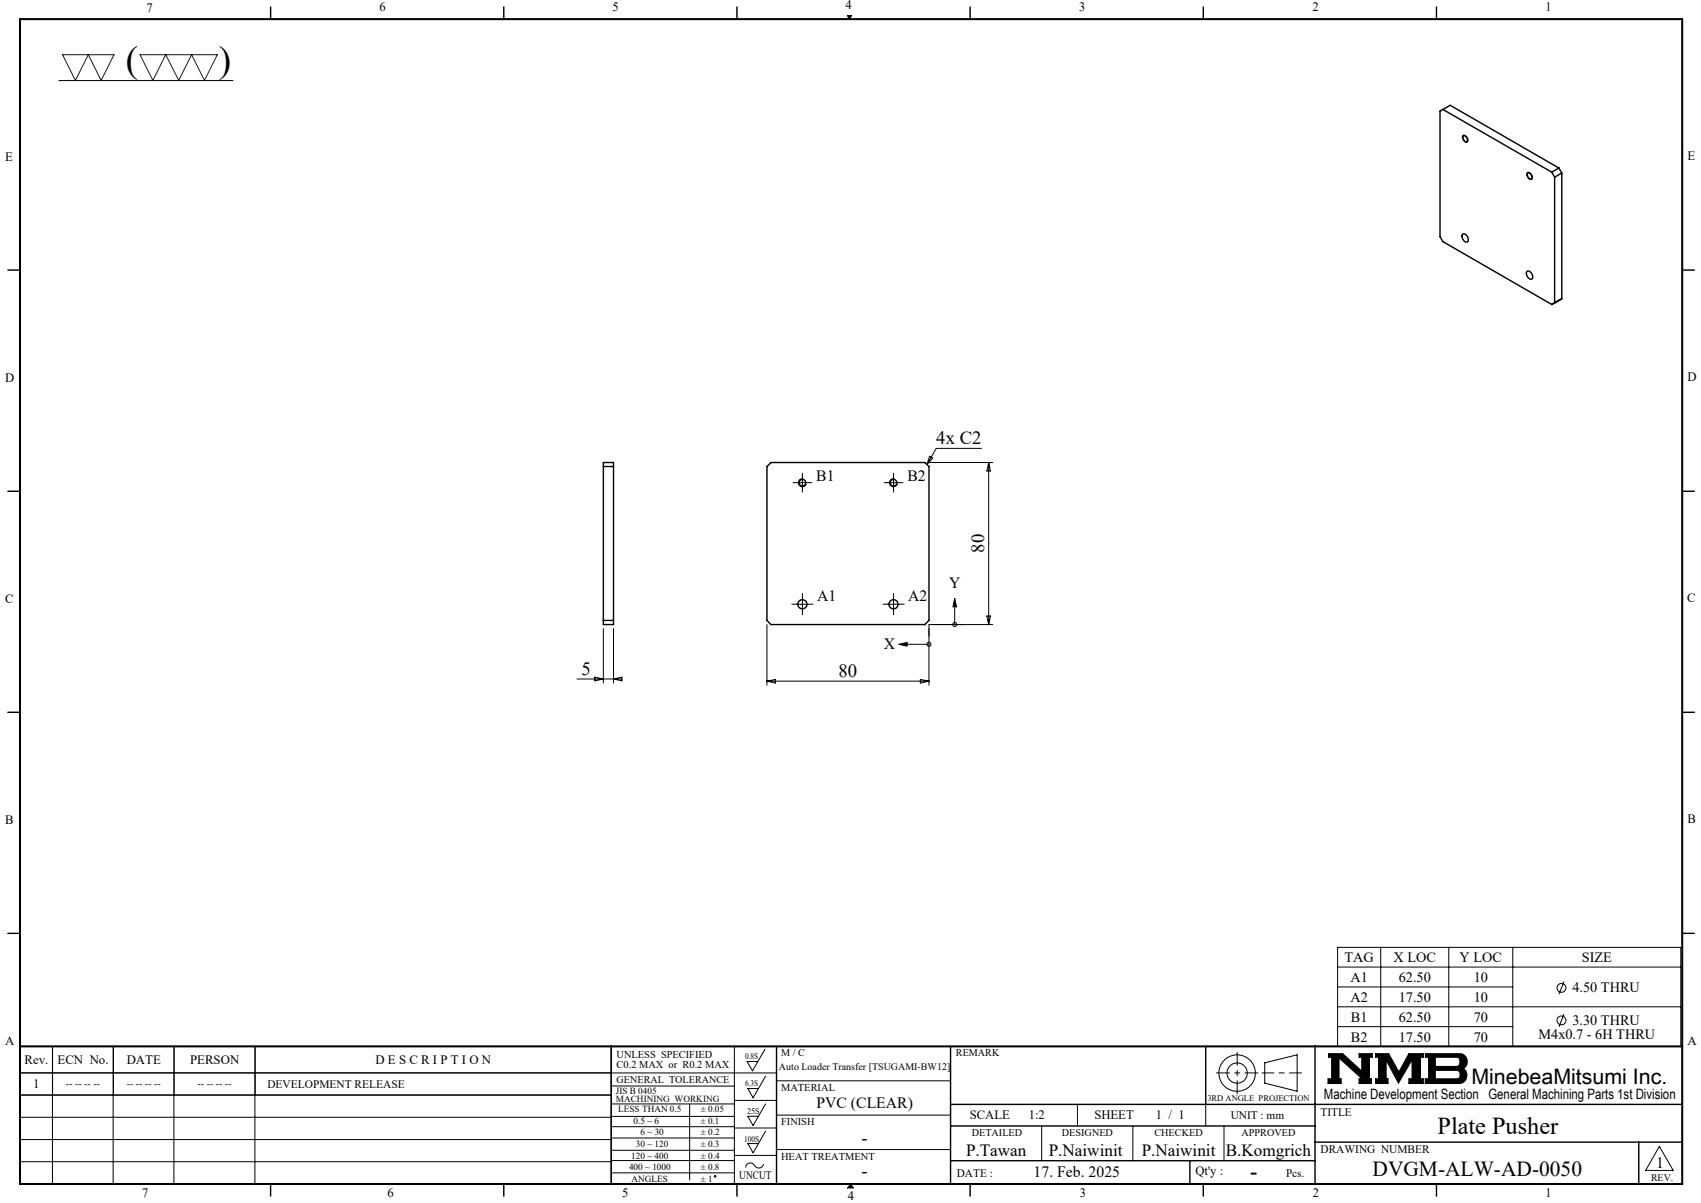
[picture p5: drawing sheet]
<svg xmlns="http://www.w3.org/2000/svg" width="420mm" height="297mm" viewBox="0 0 420 297" stroke-linecap="round" stroke-linejoin="round" font-family="sans-serif">
<g fill="none" stroke="#000" stroke-width=".25">
<path d="M14.5 19.9h43M209.2 3.8h1.1l-.6 .9zM361.2 33.5a1.08 1.08 0 0 1 1.3 1.3 .65 .65 0 0 1-.8 .3 .65 .65 0 0 1-.5-.6l-.1-.5zM377.1 42.6a1.08 1.08 0 0 1 1.3 1.4v.1a.73 .73 0 0 1-.9 .1 .73 .73 0 0 1-.4-.7zM196.6 119.2h3M198.1 117.7v3M198.4 118.2a1 1 0 0 0-1.3 .7 1 1 0 0 0 .7 1.2 1 1 0 0 0 1.3-.7M219.1 119.2h3M220.6 117.7v3M220.9 118.2a1 1 0 0 0-1.3 .7 1 1 0 0 0 .7 1.2 1 1 0 0 0 1.3-.7M229.4 114.2h15.7M229.5 112.6l.8 .5-1.4 1.6z"/>
<path d="M242.3 110.7h-11.1l-2.3 4M244.1 114.2v40M244.1 114.2l.4 2.1h-.8zM149 155.2v13.4M151.5 155.2v13.4M189.4 154.2v15M196.6 149.2h3M198.1 147.7v3M219.1 149.2h3M220.6 147.7v3M221.9 159.1l2.1-.5v.9zM224 159.1h5.4"/>
<path d="M235.7 147.7l.5 2.1h-.9zM235.7 149.8v4.4M243.7 152.1h.8l-.4 2.1zM245.1 154.2h-15.7v15M142.5 167.6h11.1M146.9 167.2l2.1 .4-2.1 .5zM151.5 167.6l2.1-.4v.9zM189.4 168.2h40M189.4 168.2l2.1-.5v.9zM227.3 167.7l2.1 .5-2.1 .4zM330.3 233.9h84.7v24.5h-84.7zM330.3 238.8h84.7"/>
<path d="M340.9 233.9v24.5M357.7 233.9v24.5M373.5 233.9v24.5M13 258.3l-.1 34M27.9 258.3v34M28 258.3v12M42.9 258.3v34M43 258.3v12M62.9 258.3v34M63 258.3v12M181.3 258.3v34M188.9 259l-3.1 5.4-1.3-2.3h2.6"/>
<path d="M330.3 243.7h43.2M330.3 248.6h84.7M330.3 253.5h43.2M386.2 242.3l-1.3 3.2M386.2 250.4l-1.3 3.1M4.9 264.9h186.8M4.9 270.4h146M4.9 275.8h146M150.9 278.2h30.4M150.9 275.6h30.4M150.9 272.6h30.4M150.9 268.1h30.4"/>
<path d="M151 270.3h-146v-12h146l-.1 34M170.3 272.6v18.7M181.3 271.7h10.4M181.3 278.5h10.4M189 272.6l-3.1 5.3-1.3-2.3h2.7M189 279.3l-3.1 5.3-1.3-2.3h2.7M189 265.7l-3.1 5.3-1.3-2.3h2.7M191.7 266.8h43M191.7 275.3h43M257.2 278v8.6M266 272.7v5.3M279.7 278v8.6"/>
<path d="M297.7 272.7v5.3M302.2 278v8.6M312.3 262.4l8-2v9l-8-2zM328 260.1h3.5l4.7 4.3v-3.4h-.6v-.9h3.2v.9h-.7v5.3h.5v1.2h-3v-1.2h.7l-5.7-5.1v5.1h.6v1.2h-3.3v-1.2h.9v-5.3h-.8zM339.7 260.1h3.2l2.5 4.6 2.5-4.6h3.5v.9h-.7v5.3h.7v1.2h-3.5v-1.2h.8v-4.6l-3.4 5.7-3-5.7v4.6h.4v1.2h-3v-1.2h.7v-5.3h-.7zM351.9 260.1h8.4a1.97 1.97 0 0 1 1.9 1.5 1.97 1.97 0 0 1-.9 2.2 2.03 2.03 0 0 1 .8 2.2 2.03 2.03 0 0 1-1.8 1.5h-8.4v-1.2h.8v-5.3h-.8zM354.4 261h5.4l.6 .5 .1 1a.84 .84 0 0 1-.8 .8h-5.3zM354.4 264.3h5.4l.6 .4 .1 1a.79 .79 0 0 1-.8 .6h-5.3zM4.9 281.3h146M4.9 286.8h146M150.9 280.9h30.4M150.9 286.5h30.4"/>
<path d="M150.9 284h30.4M150.9 289.6h30.4M181.3 285.3h10.4M188.6 287.4a1.29 1.29 0 0 1-1.2 1 1.29 1.29 0 0 1-1.3-.9 1.14 1.14 0 0 0-1.3-.3 1.14 1.14 0 0 0-.7 1.1M191.7 283.8h43M210 292.3l.7 1M409.7 283l3.4 6h-6.8z"/>
<circle cx="229.4" cy="159.1" r=".49"/>
<circle cx="235.7" cy="154.2" r=".5"/>
<circle cx="385.6" cy="243.9" r="1.09"/>
<circle cx="385.6" cy="251.9" r="1.09"/>
<circle cx="305.5" cy="264.9" r="2.51"/>
<circle cx="305.5" cy="264.9" r="4.5"/>
<circle cx="176.6" cy="290.4" r=".2"/>
</g>
<path d="M311.6 264.9h9.7" fill="none" stroke="#000" stroke-width=".25" stroke-dasharray="15.2 1.3 1.3 1.3" stroke-dashoffset="12.3"/>
<path d="M305.5 259.8v10.2M300.4 264.9h10.2" fill="none" stroke="#000" stroke-width=".25" stroke-dasharray="15.2 1.3 1.3 1.3" stroke-dashoffset="12"/>
<g fill="none" stroke="#000" stroke-width=".35">
<path d="M66.8 1.7v3M124.4 1.7v3M182 1.7v3M239.5 1.7v3M297.1 1.7v3M354.7 1.7v3M356.3 27l-.7 .4v31.1l.7 1.2 26.9 15.5M356.3 27l26.9 15.5M356.3 27l1.8-1 26.8 15.5M361.4 33.5a.94 .94 0 0 1 .7 1.5 .98 .98 0 0 1-.7-1.5zM361.2 57.8a1.27 1.27 0 0 1 1.1 .6 1.27 1.27 0 0 1 0 1.4 1.34 1.34 0 0 1-1.1-2zM377.2 42.8a.81 .81 0 0 1 .9 .4 .81 .81 0 0 1-.2 1l-.2-.1a1.13 1.13 0 0 1-.5-1.3z"/>
<path d="M383.2 42.5l.7 1.2M383.9 43.7v31.1l-.7 .4M384.9 41.5l-1.7 1M384.9 41.5l.7 1.2M385.6 42.7l-1.7 1M385.6 42.7v31.1M1.9 66.7h3M377.1 67a1.29 1.29 0 0 1 1.1 1.9 1.34 1.34 0 0 1-1.1-1.9zM385.6 73.8l-2.4 1.4M385.6 73.8l-.7 .4M415.4 66.7h3M149 115.2h2.5"/>
<path d="M149 114.2h2.5v40h-2.5zM190.4 114.2h38l1 1v38l-1 1h-38l-1-1v-38zM1.9 121.3h3M415.4 121.3h3M149 153.2h2.5M1.9 175.9h3M415.4 175.9h3M1.9 230.4h3M415.4 230.4h3M150.9 258.3v34M191.7 258.3v34M234.7 258.3v34"/>
<path d="M297.7 258.3v14.4M324.7 258.3v34M234.7 272.7h180.7M234.7 278h90M66.8 292.3v3M124.4 292.3v3M182 292.3v3M234.7 286.6h90M239.5 292.3v3M293.8 286.6v5.7M297.1 292.3v3M324.7 282h90.7"/>
<path d="M354.7 292.3v3M404.6 282v10.3"/>
<circle cx="198.1" cy="119.2" r=".82"/>
<circle cx="220.6" cy="119.2" r=".82"/>
<circle cx="198.1" cy="149.2" r="1.12"/>
<circle cx="220.6" cy="149.2" r="1.12"/>
</g>
<path d="M4.9 4.7h410.5v287.6h-410.5zM4.9 258.3h410.5" fill="none" stroke="#000" stroke-width=".5"/>
<path d="M210 292.3l-.7 1h1.4" fill="none" stroke="#00f" stroke-width=".25"/>
<g fill="#000">
<path d="M210 292.3l.7 1h-1.4z"/>
<path d="M209.2 3.8l.5 .9 .6-.9zM328 260.1v.9h.8v5.3h-.9v1.2h3.3v-1.2h-.6v-5.1l5.7 5.1h-.7v1.2h3v-1.2h-.5v-5.3h.7v-.9h-3.2v.9h.6v3.4l-4.7-4.3zM351.9 260.1v.9h.8v5.3h-.8v1.2h8.6l.7-.2 .6-.5 .4-.8v-.8l-.3-.8-.6-.6 .8-.8 .2-1.3-.5-.9-.5-.5-.6-.2zM354.4 264.3h5.4l.6 .4 .1 1-.6 .6h-5.5zM354.4 261l5.5 .1 .5 .5v1.1l-.3 .5-.3 .1h-5.4zM339.7 260.1v.9h.7v5.3h-.7v1.2h3v-1.2h-.4v-4.6l3 5.7 3.4-5.7v4.6h-.8v1.2h3.5v-1.2h-.7v-5.3h.7v-.9h-3.5l-2.5 4.6-2.5-4.6z" fill-rule="evenodd"/>
</g>
<path d="M15.5 13.5h12.7l-3.2 6.4-3.2-6.4-3.2 6.4zM34.6 13.5h19.1l-3.2 6.4-3.2-6.4-3.2 6.4-3.2-6.4-3.2 6.4z" fill="none" stroke="#191924" stroke-width=".25"/>
<g fill="none" stroke="#000" stroke-width=".25" stroke-dasharray="15.2 1.3 1.3 1.3">
<path d="M196.6 119.2h-.8M198.1 117.7v-.9M199.6 119.2h.9M219.1 119.2h-.8M220.6 117.7v-.9M222.1 119.2h.9M198.1 120.7v.8M220.6 120.7v.8M196.6 149.2h-1.1M198.1 147.7v-1.2M198.1 150.7v1.1M199.6 149.2h1.2"/>
<path d="M219.1 149.2h-1.1M220.6 147.7v-1.2M220.6 150.7v1.1M222.1 149.2h1.2"/>
</g>
<path d="M221.9 159.1l2.1-.5v.9zM235.7 147.7l.5 2.1h-.9z" fill="#000"/>
<g font-size="9.2">
<text x="31.1" y="17.7">(</text>
<text x="54" y="17.8">)</text>
</g>
<text font-size="6" x="354.9" y="280">Plate Pusher</text>
<g font-size="5.3">
<text x="363.3" y="267.7">MinebeaMitsumi Inc.</text>
<text x="338.9" y="290.4">DVGM-ALW-AD-0050</text>
</g>
<text font-size="4.9" x="308.8" y="290.9">-</text>
<g font-size="4.6">
<text x="231.2" y="109.6">4x C2</text>
<text x="243" y="136.5" transform="rotate(-90 243 136.5)">80</text>
<text x="143.6" y="166.5">5</text>
<text x="207.1" y="167.1">80</text>
<text x="212.7" y="282.4">-</text>
<text x="212.8" y="290.6">-</text>
</g>
<g font-size="4.2">
<text x="238.5" y="285.5">P.Tawan</text>
<text x="258.9" y="285.5">P.Naiwinit</text>
<text x="281.9" y="285.5">P.Naiwinit</text>
<text x="302.7" y="285.5">B.Komgrich</text>
</g>
<g font-size="3.9">
<text x="201.5" y="118.7">B1</text>
<text x="224" y="118.7">B2</text>
<text x="201.8" y="148.5">A1</text>
<text x="224.3" y="148.5">A2</text>
<text x="234.4" y="145.2">Y</text>
<text x="218.2" y="160.3">X</text>
<text x="201.6" y="273.6">PVC (CLEAR)</text>
<text x="255.2" y="290.6">17. Feb. 2025</text>
<text x="408.9" y="288.2">1</text>
</g>
<g font-size="3.5">
<text x="332" y="237.6">TAG</text>
<text x="344.1" y="237.6">X LOC</text>
<text x="360.4" y="237.6">Y LOC</text>
<text x="390.6" y="237.6">SIZE</text>
<text x="333.5" y="242.5">A1</text>
<text x="345.4" y="242.5">62.50</text>
<text x="363.9" y="242.5">10</text>
<text x="388.3" y="245">4.50 THRU</text>
<text x="333.5" y="247.4">A2</text>
<text x="345.4" y="247.4">17.50</text>
<text x="363.9" y="247.4">10</text>
<text x="333.5" y="252.3">B1</text>
<text x="333.5" y="257.2">B2</text>
<text x="345.4" y="252.3">62.50</text>
<text x="345.4" y="257.2">17.50</text>
<text x="363.9" y="252.3">70</text>
<text x="363.9" y="257.2">70</text>
<text x="379.9" y="256.6">M4x0.7 - 6H THRU</text>
<text x="388.3" y="253">3.30 THRU</text>
<text x="326.9" y="271.4">Machine Development Section General Machining Parts 1st Division</text>
</g>
<g font-size="3.2">
<text x="36.1" y="2.9">7</text>
<text x="93.7" y="2.8">6</text>
<text x="151.3" y="2.8">5</text>
<text x="208.8" y="2.2">4</text>
<text x="266.5" y="2.8">3</text>
<text x="324.1" y="2.8">2</text>
<text x="381.6" y="2.8">1</text>
<text x="1.3" y="39.8">E</text>
<text x="416.6" y="39.5">E</text>
<text x="1.3" y="94.3">D</text>
<text x="416.6" y="94.1">D</text>
<text x="1.3" y="148.9">C</text>
<text x="416.6" y="148.7">C</text>
<text x="1.3" y="203.6">B</text>
<text x="416.6" y="203.3">B</text>
<text x="416.6" y="258">A</text>
<text x="1.3" y="258.1">A</text>
<text x="6.1" y="262.7">Rev.</text>
<text x="14.2" y="262.7">ECN No.</text>
<text x="31.3" y="262.7">DATE</text>
<text x="46.9" y="262.7">PERSON</text>
<text x="92.7" y="262.7">D E S C R I P T I O N</text>
<text x="8.2" y="268.7">1</text>
<text x="239.4" y="276.2">SCALE</text>
<text x="254" y="276.2">1:2</text>
<text x="270.2" y="276.2">SHEET</text>
<text x="285.4" y="276.2">1 / 1</text>
<text x="295.2" y="290.1">Qt'y :</text>
<text x="35.1" y="295.5">7</text>
<text x="95.7" y="295.6">6</text>
<text x="153.6" y="295.6">5</text>
<text x="209.3" y="296.3">4</text>
<text x="266.6" y="295.6">3</text>
<text x="324.2" y="295.6">2</text>
<text x="381.6" y="295.6">1</text>
</g>
<g font-size="2.8">
<text x="66" y="268.6">DEVELOPMENT RELEASE</text>
<text x="326" y="275.4">TITLE</text>
<text x="303.9" y="276.2">UNIT : mm</text>
<text x="326" y="284.7">DRAWING NUMBER</text>
<text x="182.5" y="291.2">UNCUT</text>
<text x="236.3" y="290.7">DATE :</text>
<text x="317.6" y="290.6">Pcs.</text>
</g>
<g font-size="2.6">
<text x="152.2" y="261.3">UNLESS SPECIFIED</text>
<text x="152.2" y="263.7">C0.2 MAX or R0.2 MAX</text>
<text x="192.9" y="269.4">MATERIAL</text>
<text x="192.9" y="277.7">FINISH</text>
<text x="192.9" y="286.3">HEAT TREATMENT</text>
</g>
<g font-size="2.5">
<text x="192.9" y="260.7">M / C</text>
<text x="236" y="260.7">REMARK</text>
<text x="16.3" y="268.5">-- -- -- --</text>
<text x="31.3" y="268.5">-- -- -- --</text>
<text x="48.8" y="268.5">-- -- -- --</text>
<text x="152.3" y="267.3">GENERAL TOLERANCE</text>
<text x="192.3" y="264.2">Auto Loader Transfer [TSUGAMI-BW12]</text>
<text x="239.9" y="280.5">DETAILED</text>
<text x="262.2" y="280.5">DESIGNED</text>
<text x="285.1" y="280.5">CHECKED</text>
<text x="306.6" y="280.5">APPROVED</text>
<text x="407.7" y="291.5">REV.</text>
</g>
<g font-size="2.3">
<text x="152.1" y="270">JIS B 0405</text>
<text x="152.1" y="272.1">MACHINING WORKING</text>
<text x="152.7" y="274.6">LESS THAN 0.5</text>
<text x="173" y="274.6">± 0.05</text>
<text x="156.4" y="277.4">0.5 ~ 6</text>
<text x="158.1" y="280.3">6 ~ 30</text>
<text x="173" y="277.4">± 0.1</text>
<text x="173" y="280.3">± 0.2</text>
<text x="155.9" y="286">120 ~ 400</text>
<text x="157" y="283.2">30 ~ 120</text>
<text x="173" y="283.2">± 0.3</text>
<text x="173" y="286">± 0.4</text>
<text x="155.3" y="288.9">400 ~ 1000</text>
<text x="155.9" y="291.7">ANGLES</text>
<text x="173" y="288.9">± 0.8</text>
<text x="173" y="291.7">± 1</text>
</g>
<g font-size="2.1">
<text x="184" y="261.5">0.8S</text>
<text x="184" y="268.1">6.3S</text>
<text x="184.5" y="275">25S</text>
<text x="298.1" y="271.8">3RD ANGLE PROJECTION</text>
<text x="183.7" y="281.9">100S</text>
</g>
</svg>
